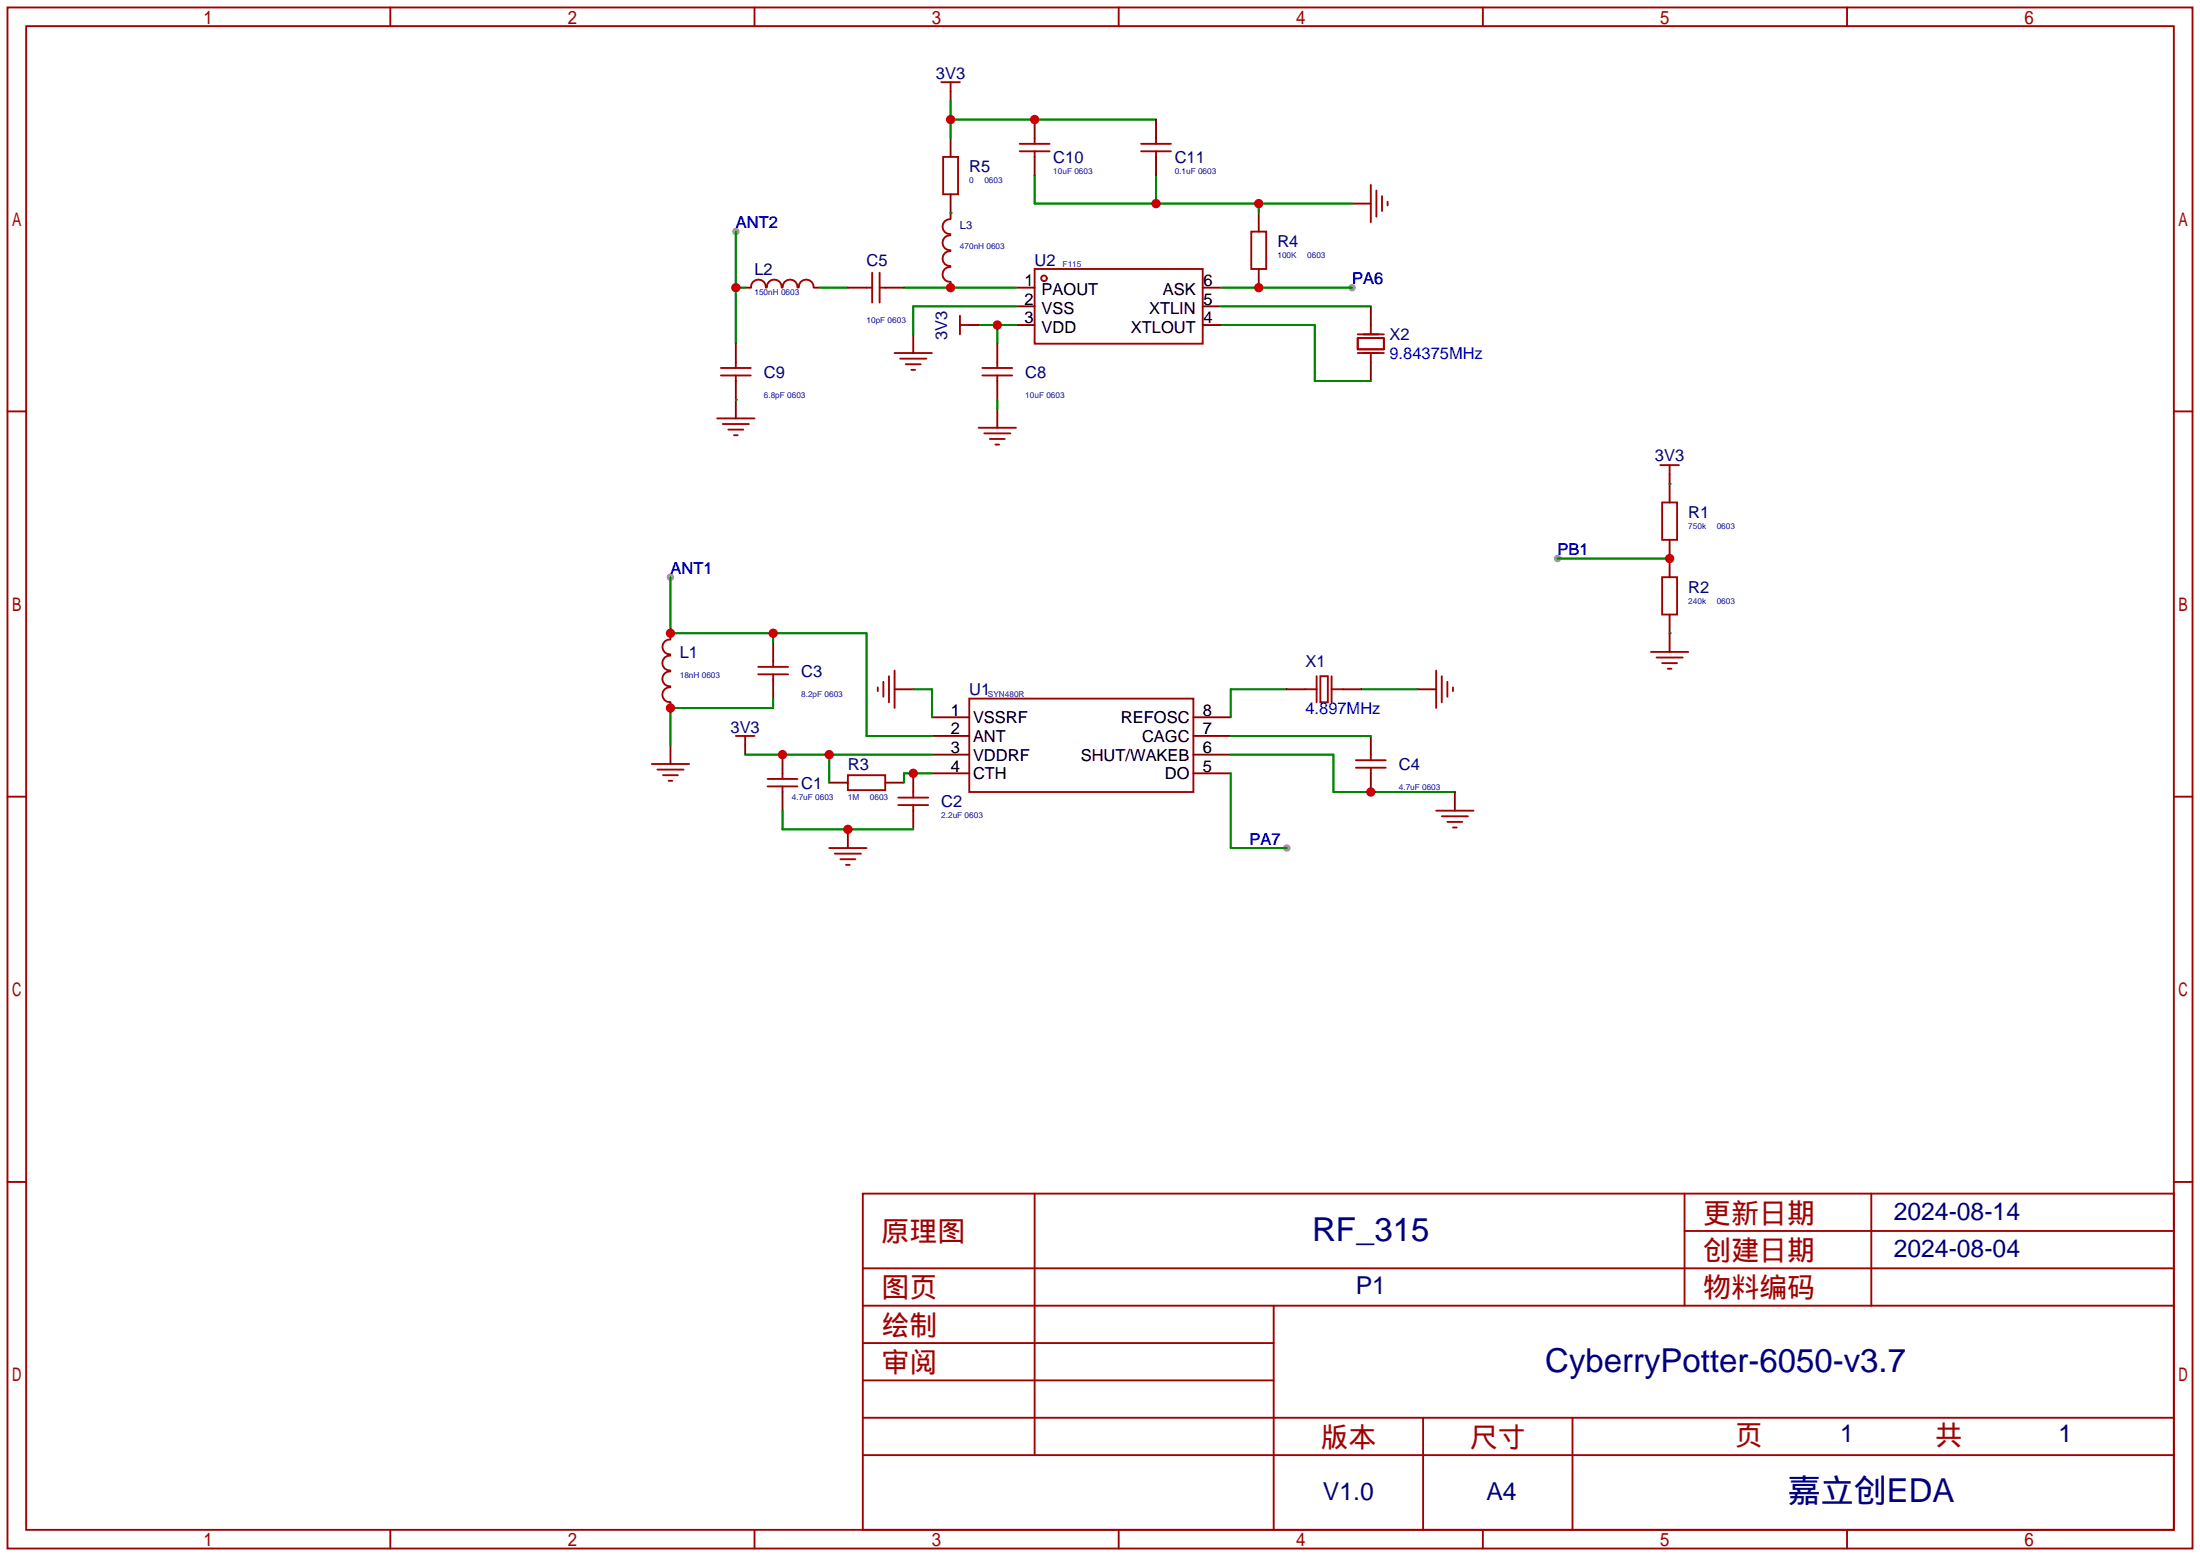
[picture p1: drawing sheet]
<svg xmlns="http://www.w3.org/2000/svg" width="299mm" height="212mm" viewBox="0 0 299 212" stroke-linecap="round" stroke-linejoin="round" font-family="sans-serif">
<g fill="#999">
<circle cx="175" cy="115.3" r=".51"/>
<circle cx="91.2" cy="78.5" r=".51"/>
<circle cx="100.1" cy="31.5" r=".51"/>
<circle cx="183.9" cy="39.1" r=".51"/>
<circle cx="211.8" cy="75.9" r=".51"/>
</g>
<g fill="none" stroke="#a10000" stroke-width=".25">
<path d="M1 1h297.2v209.6h-297.2zM3.6 3.6h292.1v204.4h-292.1zM53.1 1v2.6M102.6 1v2.6M128 11.2h2.6M129.3 11.2v1.2M138.7 19.6h4M140.7 18.8v.8M152.1 1v2.6M155.2 19.6h4.1M157.2 18.8v.8M201.7 1v2.6"/>
<path d="M251.2 1v2.6M102.1 39.1a1.01 1.01 0 0 1 1-1.1 1.01 1.01 0 0 1 1.1 1.1M104.3 39.1a1.01 1.01 0 0 1 1-1.1 1.01 1.01 0 0 1 1 1.1M106.4 39.1a1.01 1.01 0 0 1 1.1-1.1 1.01 1.01 0 0 1 1 1.1M108.6 39.1a1.01 1.01 0 0 1 1-1.1 1.01 1.01 0 0 1 1.1 1.1M117.9 39.1h.7M118.6 37.1v4M119.6 37.1v4M119.6 39.1h.8M128.3 21.3h2v5.1h-2zM129.3 34.1a1.01 1.01 0 0 0-1.1 1.1 1.01 1.01 0 0 0 1.1 1M129.3 32a1.01 1.01 0 0 0-1.1 1 1.01 1.01 0 0 0 1.1 1"/>
<path d="M129.3 36.3a1.01 1.01 0 0 0-1.1 1 1.01 1.01 0 0 0 1.1 1M129.3 29.8a1.01 1.01 0 0 0-1.1 1 1.01 1.01 0 0 0 1.1 1M138.7 20.6h4M140.7 36.6h22.9v10.1h-22.9zM140.7 20.6v.7M155.2 20.6h4.1M157.2 20.6v.7M170.2 31.5h2v5.1h-2zM186.4 25.1v5.1M187.2 25.9v3.6M188 26.7v2M188.7 27.4v.5"/>
<path d="M1 55.9h2.6M97.5 56.9h5.1M98 51.1h4.1M98 50h4.1M98.3 57.7h3.6M99.1 58.4h2M99.8 59.2h.5M100.1 49.3v.7M100.1 51.1v.7M121.7 48h5M122.4 48.8h3.6M123.2 49.5h2"/>
<path d="M124 50.3h.5M130.6 42.9v2.6M130.6 44.2h1.2M133.1 58.2h5.1M133.6 51.1h4.1M133.6 50h4.1M133.9 58.9h3.5M134.6 59.7h2.1M135.6 49.3v.7M135.6 51.1v.7M184.7 46h3.5v1.5h-3.5zM184.7 48h3.5"/>
<path d="M184.7 45.5h3.5M186.4 44.2v1.3M186.4 48v1.3M295.7 55.9h2.5M135.4 60.5h.5M225.8 63.2h2.5M226.1 68.3h2v5.1h-2zM226.1 78.5h2v5.1h-2zM227.1 63.2v1.3M91.2 91.3a1.01 1.01 0 0 0-1.1 1 1.01 1.01 0 0 0 1.1 1M91.2 89.1a1.01 1.01 0 0 0-1.1 1.1 1.01 1.01 0 0 0 1.1 1M91.2 87a1.01 1.01 0 0 0-1.1 1 1.01 1.01 0 0 0 1.1 1"/>
<path d="M91.2 93.5a1.01 1.01 0 0 0-1.1 1 1.01 1.01 0 0 0 1.1 1M103.1 91.7h4.1M103.1 90.7h4.1M105.2 89.9v.8M105.2 91.7v.8M119.4 93.5v.5M120.1 92.7v2M120.9 91.9v3.6M121.7 91.2v5.1M131.8 95h30.5v12.7h-30.5zM177.5 93.7h1.6M179.1 91.9v3.6"/>
<path d="M179.6 91.9h1v3.6h-1zM181.1 91.9v3.6M181.1 93.7h1.5M195.3 91.2v5.1M196.1 91.9v3.6M196.8 92.7v2M197.6 93.5v.5M224.5 88.6h5.1M225.3 89.4h3.6M226.1 90.2h2M226.8 90.9h.5M1 108.3h2.6"/>
<path d="M88.6 103.9h5.1M89.4 104.6h3.6M90.2 105.4h2M90.9 106.2h.5M100.1 100.1h2.5M101.3 100.1v1.2M104.4 105.9h4.1M104.4 106.9h4.1M106.4 105.2v.7M106.4 106.9v.8M112.8 115.3h5.1M113.5 116.1h3.6"/>
<path d="M114.3 116.8h2M115.1 117.6h.5M115.3 105.4h5.1v2h-5.1zM122.2 109.5h4M122.2 108.5h4M124.2 107.7v.8M124.2 109.5v.7M184.4 104.4h4.1M184.4 103.4h4.1M186.4 102.6v.8M186.4 104.4v.8M195.3 110.2h5.1"/>
<path d="M196.1 111h3.5M196.8 111.8h2.1M197.6 112.5h.5M295.7 108.3h2.5M1 160.7h2.6M117.3 162.3h178.4v45.7h-178.4zM117.3 177.5h178.4M117.3 172.5h178.4M140.7 162.3v35.6M173.2 177.5v30.5M229.1 162.3v15.2M229.1 167.4h66.6"/>
<path d="M254.5 162.3v15.2M295.7 160.7h2.5M117.3 182.6h55.9M117.3 197.9h178.4M117.3 192.8h178.4M117.3 187.7h55.9M193.5 192.8v15.2M213.9 192.8v15.2M53.1 208v2.6M102.6 208v2.6M152.1 208v2.6M201.7 208v2.6"/>
<path d="M251.2 208v2.6"/>
<circle cx="142" cy="37.8" r=".38"/>
</g>
<g fill="none" stroke="#870000" stroke-width=".25">
<path d="M129.3 12.4v1.3M129.3 18.8v2.5M140.7 16.3v2.5M157.2 16.3v2.5M101.3 39.1h.8M110.7 39.1h.8M115.3 39.1h2.6M120.4 39.1h2.5M129.3 26.4v3.3M129.3 38.4v.7M138.2 39.1h2.5M140.7 21.3v2.6"/>
<path d="M157.2 21.3v2.6M163.6 39.1h2.5M171.2 29v2.5M171.2 36.6v2.5M183.9 27.7h2.5M100.1 46.7v2.6M100.1 51.8v5.1M124.2 45.5v2.5M131.8 44.2h1.3M135.6 46.7v2.6M135.6 51.8v2.6M135.6 55.6v2.6"/>
<path d="M138.2 41.7h2.5M138.2 44.2h2.5M163.6 41.7h2.5M163.6 44.2h2.5M186.4 41.7v2.5M186.4 49.3v2.5M227.1 64.5v3.8M227.1 73.4v5.1M91.2 86.1v.8M91.2 95.5v.8M105.2 87.4v2.5M105.2 92.5v2.5"/>
<path d="M121.7 93.7h2.5M126.7 97.5h5.1M162.3 97.5h5.1M175 93.7h2.5M182.6 93.7h2.6M192.8 93.7h2.5M227.1 83.6v5M91.2 101.3v2.6M101.3 101.3v1.3M106.4 102.6v2.6M106.4 107.7v2.5M112.8 106.4h2.5"/>
<path d="M115.3 112.8v2.5M120.4 106.4h2.5M124.2 105.2v2.5M124.2 110.2v2.6M126.7 100.1h5.1M126.7 102.6h5.1M126.7 105.2h5.1M162.3 100.1h5.1M162.3 102.6h5.1M162.3 105.2h5.1M186.4 100.1v2.5M186.4 105.2v2.5"/>
<path d="M197.9 107.7v2.5"/>
</g>
<g fill="none" stroke="#008700" stroke-width=".25">
<path d="M129.3 13.7v5.1M129.3 16.3h27.9M100.1 39.1h1.2M100.1 31.5v15.2M111.5 39.1h3.8M122.9 39.1h15.3M129.3 29h.1M140.7 23.9v3.8h43.2M157.2 23.9v3.8M166.1 39.1h17.8M171.2 27.7v1.3M100.1 54.4h.1"/>
<path d="M133.1 44.2h5.1M135.6 44.2v2.5M135.6 54.4v1.2M138.2 41.7h-14v3.8M166.1 41.7h20.3M166.1 44.2h12.7v7.6h7.6M91.2 78.5v7.6h26.7v14h8.8M211.8 75.9h15.3M227.1 65.8h.1M105.2 95v1.3h-14v5M105.2 86.1v1.3M124.2 93.7h2.5v3.8"/>
<path d="M175 93.7h-7.6v3.8M185.2 93.7h7.6M227.1 86.1h.1M101.3 102.6h25.4M106.4 110.2v2.6h17.8M112.8 102.6v3.8M126.7 105.2h-3.8v1.2M167.4 105.2v10.1h7.6M167.4 102.6h14v5.1h16.5M167.4 100.1h19"/>
</g>
<g fill="#c00">
<circle cx="112.8" cy="102.6" r=".63"/>
<circle cx="106.4" cy="102.6" r=".63"/>
<circle cx="124.2" cy="105.2" r=".63"/>
<circle cx="115.3" cy="112.8" r=".63"/>
<circle cx="91.2" cy="96.3" r=".63"/>
<circle cx="105.2" cy="86.1" r=".63"/>
<circle cx="91.2" cy="86.1" r=".63"/>
<circle cx="186.4" cy="107.7" r=".63"/>
<circle cx="100.1" cy="39.1" r=".63"/>
<circle cx="129.3" cy="39.1" r=".63"/>
<circle cx="135.6" cy="44.2" r=".63"/>
<circle cx="171.2" cy="39.1" r=".63"/>
<circle cx="227.1" cy="75.9" r=".63"/>
<circle cx="171.2" cy="27.7" r=".63"/>
<circle cx="157.2" cy="27.7" r=".63"/>
<circle cx="129.3" cy="16.3" r=".63"/>
<circle cx="140.7" cy="16.3" r=".63"/>
</g>
<g font-size="4.5" fill="#000080">
<text x="178.5" y="168.7">RF_315</text>
<text x="210.2" y="186.5">CyberryPotter-6050-v3.7</text>
<text x="243.2" y="204.3">嘉立创EDA</text>
</g>
<g font-size="3.8" fill="#a00000">
<text x="231.6" y="166.2">更新日期</text>
<text x="119.9" y="168.8">原理图</text>
<text x="231.6" y="171.3">创建日期</text>
<text x="119.9" y="176.4">图页</text>
<text x="231.6" y="176.4">物料编码</text>
<text x="119.9" y="181.5">绘制</text>
<text x="119.9" y="186.6">审阅</text>
<text x="179.6" y="196.7">版本</text>
<text x="199.9" y="196.7">尺寸</text>
<text x="236" y="196.5">页</text>
<text x="263.1" y="196.5">共</text>
</g>
<g font-size="3.4" fill="#000080">
<text x="257.6" y="165.9">2024-08-14</text>
<text x="257.6" y="170.9">2024-08-04</text>
<text x="184.4" y="176">P1</text>
<text x="250.3" y="196.1">1</text>
<text x="280" y="196.1">1</text>
<text x="179.9" y="204">V1.0</text>
<text x="202.2" y="204">A4</text>
</g>
<g font-size="2.2" fill="#000080">
<text x="127.3" y="10.7">3V3</text>
<text x="131.8" y="23.4">R5</text>
<text x="143.3" y="22.2">C10</text>
<text x="159.8" y="22.2">C11</text>
<text x="173.7" y="33.6">R4</text>
<text x="102.6" y="37.4">L2</text>
<text x="117.9" y="36.1">C5</text>
<text x="140.7" y="36.1">U2</text>
<text x="128.8" y="46.2" transform="rotate(-90 128.8 46.2)">3V3</text>
<text x="189" y="46.3">X2</text>
<text x="103.9" y="51.4">C9</text>
<text x="139.4" y="51.4">C8</text>
<text x="225.1" y="62.6">3V3</text>
<text x="229.6" y="70.4">R1</text>
<text x="229.6" y="80.6">R2</text>
<text x="92.5" y="89.5">L1</text>
<text x="109" y="92">C3</text>
<text x="131.8" y="94.5">U1</text>
<text x="177.5" y="90.7">X1</text>
<text x="99.4" y="99.6">3V3</text>
<text x="109" y="107.2">C1</text>
<text x="115.3" y="104.7">R3</text>
<text x="190.2" y="104.7">C4</text>
<text x="128" y="109.8">C2</text>
</g>
<g font-size="2.2" fill="#00f">
<text x="100.1" y="31">ANT2</text>
<text x="183.9" y="38.7">PA6</text>
<text x="189" y="48.8">9.84375MHz</text>
<text x="211.8" y="75.5">PB1</text>
<text x="91.2" y="78">ANT1</text>
<text x="177.5" y="97.1">4.897MHz</text>
<text x="169.9" y="114.9">PA7</text>
</g>
<g font-size="2.2">
<text x="139.3" y="38.9">1</text>
<text x="139.3" y="41.4">2</text>
<text x="141.7" y="40.2">PAOUT</text>
<text x="158.2" y="40.2">ASK</text>
<text x="163.7" y="41.4">5</text>
<text x="163.7" y="38.9">6</text>
<text x="139.3" y="44">3</text>
<text x="141.7" y="42.7">VSS</text>
<text x="141.7" y="45.3">VDD</text>
<text x="153.8" y="45.3">XTLOUT</text>
<text x="156.3" y="42.7">XTLIN</text>
<text x="163.7" y="44">4</text>
<text x="129.3" y="97.3">1</text>
<text x="129.3" y="99.9">2</text>
<text x="132.3" y="98.3">VSSRF</text>
<text x="132.3" y="100.9">ANT</text>
<text x="152.5" y="98.3">REFOSC</text>
<text x="155.3" y="100.9">CAGC</text>
<text x="163.6" y="99.9">7</text>
<text x="163.6" y="97.3">8</text>
<text x="129.3" y="102.4">3</text>
<text x="129.3" y="104.9">4</text>
<text x="132.3" y="103.4">VDDRF</text>
<text x="132.3" y="106">CTH</text>
<text x="147" y="103.4">SHUT/WAKEB</text>
<text x="158.4" y="106">DO</text>
<text x="163.6" y="104.9">5</text>
<text x="163.6" y="102.4">6</text>
</g>
<text font-size="1.5" fill="#000080" x="130.6" y="31.2">L3</text>
<g font-size="1.1" fill="#00f">
<text x="143.3" y="23.7">10uF 0603</text>
<text x="159.8" y="23.7">0.1uF 0603</text>
<text x="131.8" y="24.9">0</text>
<text x="133.9" y="24.9">0603</text>
<text x="130.6" y="33.8">470nH 0603</text>
<text x="173.7" y="35.1">100K</text>
<text x="177.8" y="35.1">0603</text>
<text x="102.6" y="40.2">150nH 0603</text>
<text x="144.5" y="36.4">F115</text>
<text x="117.9" y="44">10pF 0603</text>
<text x="103.9" y="54.1">6.8pF 0603</text>
<text x="139.4" y="54.1">10uF 0603</text>
<text x="229.6" y="71.9">750k</text>
<text x="233.5" y="71.9">0603</text>
<text x="229.6" y="82.1">240k</text>
<text x="233.5" y="82.1">0603</text>
<text x="92.5" y="92.2">18nH 0603</text>
<text x="109" y="94.8">8.2pF 0603</text>
<text x="134.4" y="94.8">SYN480R</text>
<text x="190.2" y="107.5">4.7uF 0603</text>
<text x="107.7" y="108.7">4.7uF 0603</text>
<text x="115.3" y="108.7">1M</text>
<text x="118.3" y="108.7">0603</text>
<text x="128" y="111.3">2.2uF 0603</text>
</g>
</svg>
